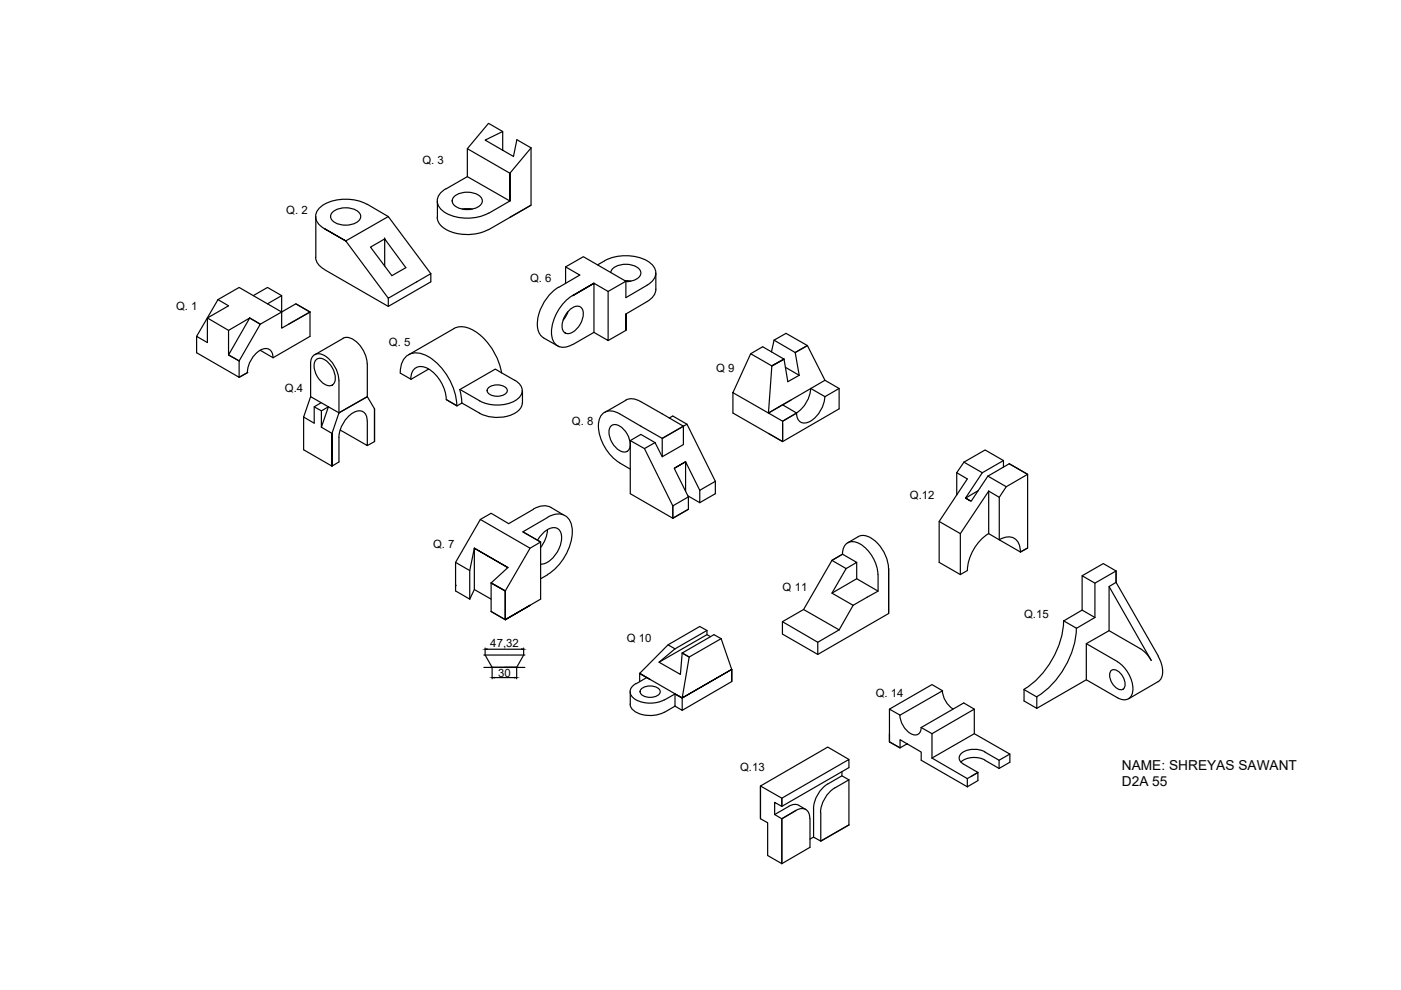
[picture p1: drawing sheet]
<svg xmlns="http://www.w3.org/2000/svg" width="297mm" height="210mm" viewBox="0 0 297 210" stroke-linecap="round" stroke-linejoin="round" font-family="sans-serif">
<!-- layer: 0 -->
<g fill="none" stroke="#000" stroke-width=".25">
<path d="M99.1 37.5l9 5.1-4.5 2.6M99.1 37.5l-4.5 2.5M106.6 27.9l-3-1.8-4.5 5.4M112.6 31.4v12.1l-9 5.2M112.6 31.4l-4.5 5.3v5.9v-5.9l-9-5.2v6M112.6 31.4l-3-1.8-.7 3.6-6-3.5 3.7-1.8v4M66.9 54.5a3.2 3.2 0 0 0 1.9 2.6M67 45.9v8.7M68.8 57.2l13.5 7.8 9-5.2v-1.8l-9 5.2-9-12.1-4.5-2.6 4.5 2.6 9-5.2 9 12.1M70.4 45.1a4.5 4.5 0 0 1 5.8 0 1.41 1.41 0 0 1-.9 2.2 4.6 4.6 0 0 1-4.9-.6 1.17 1.17 0 0 1 0-1.6zM81.6 50.7h.1M81.6 50.7l-3 1.7 4.5 6 2.9-1.6-4.4-6.1v5.7"/>
<path d="M82.3 45.9l-4.5-2.6a9.7 9.7 0 0 0-9.8 .5 2.49 2.49 0 0 0 0 4.2l.8 .5M88.3 59.8h.1M92.7 46.1a3.7 3.7 0 0 0 3.1 3.1 10.1 10.1 0 0 0 7.8-.5M92.7 42.6v3.5M94.6 40a2.68 2.68 0 0 0-1.3 4.1 8.4 8.4 0 0 0 7.7 2l2.6-.9M96.2 41.8a4.5 4.5 0 0 1 5.7 0 1.41 1.41 0 0 1-.8 2.2 4.6 4.6 0 0 1-4.9-.6 1.17 1.17 0 0 1 0-1.6zM98 44.3h2.1M112.6 43.5l-4.5 2.6M119.9 56.6l3.8-2.2 9 5.2-3.8 2.2M128.2 55.3l-1.5 .9M128.2 55.3a9.7 9.7 0 0 1 9.7 .5 2.49 2.49 0 0 1 0 4.2l-5.2 3.1v-3.5M129.5 57.8a2.62 2.62 0 0 1 2.6-1.7 3.7 3.7 0 0 1 3.7 1.4 1.81 1.81 0 0 1-1.7 2l-1.4 .2"/>
<path d="M132.5 59.5l1.2 .1M139.1 57.9v3.5M44 67.4l4.5 2.6M46.2 63.5l2.3 1.3-4.5 2.6v5.2l-2.3-1.3v3.5l9 5.2v-3.5M46.2 63.5l4.5-2.6 9 5.3M46.2 63.5l-4.5 7.8M48.5 75.3l2.2 1.2M52.5 79l-1.8 1M53.7 62.7l3-1.8 3 1.8M55.2 74.3l2.7 1.5M56.7 64.4l3-1.7v3.5M57.9 75.8a1.66 1.66 0 0 0-.8-1.7 1.66 1.66 0 0 0-1.9 .2 6 6 0 0 0-2.7 4.7"/>
<path d="M57.9 75.8l7.8-4.5v-5.1l-6 3.4v-3.4l-4.5 2.5-2.3-1.3-4.4 2.6v5.3l4.4-7.9 2.3 1.3-4.5 7.8M59.7 66.2l3-1.8 3 1.8M62.7 64.4l3 1.8M65.7 66.2l-4.5 2.5M65.8 77.1a1.81 1.81 0 0 1 .9-1.9 1.81 1.81 0 0 1 2.1 .2 6.7 6.7 0 0 1 3 5.2M65.9 77.2v6.9M66.9 76.4a1.78 1.78 0 0 1 2.7 .4 4 4 0 0 1 1.2 4.6 1.78 1.78 0 0 1-2.7-.5 4 4 0 0 1-1.2-4.5zM72.7 71.7a2.88 2.88 0 0 1 3.3 1.2l1.2 1.7 .5 1.3 .1 1.2M72.8 71.7l-6.1 3.5M77.9 77.2v6.9l-6 3.4M82.3 63.2v1.8M90.9 78.3l-3.7 2.1-2.3-1.3a3.7 3.7 0 0 1 3.2-4.3 8.1 8.1 0 0 1 6 3.8 13.2 13.2 0 0 1 2.7 7.4"/>
<path d="M96.2 69.7a4.6 4.6 0 0 1 5.2 1 13.8 13.8 0 0 1 4.9 8.3M96.3 69.7l-9.7 5.5M115.3 71.7l3.3 1.8M118.4 60.9a9.7 9.7 0 0 0-4.4 8.8 2.7 2.7 0 0 0 1.3 1.9M119.9 60.1v-3.5l3 1.7-4.5 2.6M120.4 66l-1 1.9M120.7 65.8a1.78 1.78 0 0 1 2.6-.5 4.1 4.1 0 0 1-1.6 5 1.46 1.46 0 0 1-1.9 .3 1.46 1.46 0 0 1-.6-1.8 5.1 5.1 0 0 1 1.5-3zM121.4 62.6a9.7 9.7 0 0 0-4.4 8.7 2.49 2.49 0 0 0 3.6 2.1l5.3-2.9M121.4 62.7l4.5-2.6 3 1.7v10.4l-3-1.7v-10.4zM125.9 60.1l-4.5 2.6M132.7 70l-3.8 2.2M137.2 64l-4.5 2.6v3.4v-3.4"/>
<path d="M139.1 61.3a3.2 3.2 0 0 1-1.9 2.6M159.2 75l4.4 2.6-.7 10-7.5-4.3zM159.2 75l2.5-1.5 4.5 2.6-2.6 1.5 2.6-1.5 .8 4.8 2.4-1.3M164.1 72.1l2.6-1.4 4.5 2.6 3.7 7.3M164.1 72.1l4.5 2.6M164.1 72.1l-.5 2.5M166.5 77.9l2.9 1.7M168.6 74.7l.8 4.9M171.2 73.3l-2.6 1.4M64.4 88.4v7l6 3.4v-6.9v6.9l1.5-.9v-5.2M64.4 88.4l2.2 1.3M66.6 86.3l1.5 .8"/>
<path d="M68.1 85.4l-1.5 .9v3.4M68.1 87.1l1.5-.8-1.5 4.3zM71.9 87.5l-6-3.4-1.5 4.3M71.9 87.5l-1.5 4.4-2.3-1.3M71.9 80.6v6.9M72.1 91.2l5.8 3.3-.1-5.3a1.81 1.81 0 0 0-.8-1.9 1.81 1.81 0 0 0-2.1 .2 6.7 6.7 0 0 0-3 5.2M79.4 86.7v6.9v-6.9M79.4 93.6l-1.5 .9M79.4 86.7l-1.5-2.6-6 3.4M87.1 80.4a2.29 2.29 0 0 1 1.1-2.4 2.29 2.29 0 0 1 2.7 .2 8.3 8.3 0 0 1 3.7 6.5M94.6 84.7l2.3 1.3 1-.5 3.8 2.1M97.5 82.6l.4 2.8"/>
<path d="M103.6 82.2a2.97 2.97 0 0 1 3.9 .3 1.31 1.31 0 0 1-1.5 1.5 2.6 2.6 0 0 1-2.6-.9l-.1-.3zM109.2 80.6a2.29 2.29 0 0 1 1.5 2.2 2.29 2.29 0 0 1-1.5 2.2 8.3 8.3 0 0 1-7.5 0M109.2 80.7l-4.2-2.4-7.5 4.3 4.2 2.4M110.7 85.4a3.2 3.2 0 0 1-2.4 2.6 8.5 8.5 0 0 1-6.6-.4M110.8 82.8v2.7M129.4 90.4a1.78 1.78 0 0 1 2.7 .5 4 4 0 0 1 1.2 4.5 1.78 1.78 0 0 1-2.7-.4 4 4 0 0 1-1.2-4.6zM131.4 87.7a2.68 2.68 0 0 0-4.2 1 8.4 8.4 0 0 0 2.1 7.6l2.1 1.8M131.4 98.2l2.2 1.3M132.7 84.8a3.2 3.2 0 0 1 3.1 .4M132.7 84.9l-4.5 2.5M133.6 93.4v11.3l9 5.2 3.4-1.9M133.6 93.4l3 1.7 6 12.2"/>
<path d="M133.6 93.4l2.3-1.3 3 1.7M135.9 85.2l9 5.2-4.5 2.5-9-5.2M138.9 93.8l-2.3 1.3M138.9 93.8l1.5 3M140.4 92.9l4.5-2.5v3.9l-4.5 2.5zM141.9 88.6l.7-.4 3.1 1.7 6 12.2M142.9 99.3l3.1 6.1M145.4 97.9l-2.5 1.4 2.5-1.4M145.7 89.9l-.8 .5M165.9 85.8l3 1.8M167.7 84.8l-4.8 2.8M168.9 87.6l-3 1.7v4.3l-3-1.7"/>
<path d="M171.9 82.3a6.7 6.7 0 0 1-3 5.2M171.9 82.4l3 1.7 3-1.7-3-1.8-12 7 3 1.7 3-1.7M174.9 84.1a6.4 6.4 0 0 1-3.7 5.5 1.74 1.74 0 0 1-2.3-2M177.9 82.4v4.3l-12 6.9-10.5-6v-4.3M204.4 98l-1.6 2.2M204.4 98l3.9 2.2M212.8 97.6l-3.9-2.2-4.5 2.6M212.8 97.6l-4.5 2.6M212.8 97.6v1.4M96.6 119.2l3 1.8M100.6 116.2l7.1 4.1-7.1-4.1M100.6 116.2l-1 4.8v6"/>
<path d="M100.6 116.2v8.8l3.5 2M112.4 116.2l2.2-1.3v12.1l-7.5 4.4v-6.1M113.1 107.9l.6-.3a3.4 3.4 0 0 1 3.1 0l2.7 1.6M113.1 108l-5.2 3-3.8-2.2-2.3 1.3M114 114.5a4.8 4.8 0 0 1 3.6-2.6 2.06 2.06 0 0 1 1.4 2.8 6.2 6.2 0 0 1-3.9 4.9h-.5M116.1 112.3l-.2 1.1-.4 1.1-.9 1.6M116.1 109.7a3.2 3.2 0 0 1 4.7 .6 8 8 0 0 1-.7 7.1 11 11 0 0 1-4 4.4M116.1 109.7l-5.2 3.1 3.7 2.1-3.7-2.1M142.6 107.3v2.6l3.4-1.9M146 105.4l-3.4 1.9M146 105.4v2.6M148.4 104v2.6l-2.5-1.5"/>
<path d="M148.4 104l-3-6.1v6.2M151.7 102.1v2.6l-3.3 1.9M151.7 102.1l-3.3 1.9M181.6 119.2v3.5l-5.2 3.1M182 113.8a3.2 3.2 0 0 1 3.4 .8 8.5 8.5 0 0 1 3 5.9M182 113.8l-2.3 1.3M199.1 110.6l4.5 2.5M202.8 100.2l2.3 1.3-6 9.1v8.6l4.5 2.6M202.8 100.2v4.7M208.3 100.2l-3.6 5.4 1.2 .7-1.2-.7 2.7-1.6M209.5 101l3.8 2.2M209.5 101l-3.6 5.3"/>
<path d="M209.6 113.1a10 10 0 0 0-4.5 7.8M209.6 104.1l-6 9v8.7M209.6 104.1l2.3 1.3v9.1a2.66 2.66 0 0 1 4.2 .9l.2 1.6M209.6 104.1v9l6.8 3.9M211.9 105.4l1.4-2.2 4.6-2.6v15.6l-1.5 .8M217.9 100.6l-3.9-2.3-4.5 2.7M217.9 116.2l-1.5 .8M96.7 124.1l-.1 .2M99.6 127l-3-1.7v-6.1l5.2-9.1 10.6 6.1-5.3 9.1v6.1l-3-1.7M100.6 125l-1 2M102.6 138.9h8.7M102.9 138.9l1.4 2.6h5.2h-2.6"/>
<path d="M102.9 137.4v1.4M103.3 137.7h7.3M104.1 123.6l3 1.7v6.1l-3-1.7M104.1 123.6l3 1.7M104.1 123.6v6.1M107.7 120.3l-3.6 3.3 3 1.7M111 138.9l-1.5 2.6M111 137.4v1.4M112.4 128.3l-5.3 3.1 5.3-3.1M116.1 121.9l-1.5 .8M141.6 136.7l1.5 .9M143.1 137.6l-3.4 2.8 4.6 2.6 .3-4.5"/>
<path d="M144.6 138.5l1.5 .8M149.9 133.7l-1.5-.9-6.8 3.9-6 6.1M149.9 133.7l-6.8 3.9M149.9 133.7v.9M150.7 135l-.8-.4-10.2 5.8M152.9 135.4l-6.8 3.9-1.5 8.7M152.9 135.4l-1.5-.8-6.8 3.9M152.9 135.4l2.2 6.5M165.9 131.8l7.5 4.4M170.4 129.2l-4.5 2.6v2.6l7.5 4.4 15-8.7v-9.5v9.5M170.4 129.2l7.5 4.3M177.9 133.5l-4.5 2.7v2.6"/>
<path d="M179.4 120.6l2.2-1.4-3-1.7-2.2 1.3 3 1.8-3 5.2 4.5 2.5M180.9 128.3l5.3-3a12.5 12.5 0 0 0-.6-5.9 6.9 6.9 0 0 0-4.7-4.6 2.22 2.22 0 0 0-2.3 2.7l-2.2 1.3-6 10.4M180.9 128.3l-3 5.2M181.6 122.7l4.6 2.6M205.1 121l-1.5 .8M225.5 131.6a18.5 18.5 0 0 1-8.4 14.6M228.2 133.2a18.5 18.5 0 0 1-8.4 14.5M229.4 122.1l4.5-2.6 2.7 1.6v2.4v-2.4l-4.5 2.5v7.3M229.4 129.4l-3.9 2.2 2.7 1.6 3.9-2.3M232.1 123.6l-2.7-1.5v7.3l2.7 1.5M235.1 124.4v9.3l-4.8 2.8M235.1 133.7l6.7 3.8"/>
<path d="M241.7 137.5l1.3 1 1.1 1.5M245.6 139.2a4.9 4.9 0 0 1 .4 5l-.4 .3M245.6 139.1l-9-15.6-1.5 .9 9 15.6M102.6 141.5h8.7M104 141.5h5.9M104.3 141.6v2.3M104.8 143.7h4.3M109.5 141.6v2.3M133.6 149.3a2.88 2.88 0 0 0 2.6 2.2l2.1 .2 1.4-.2 1.2-.5M133.6 146.7v2.6M134.8 144.9a1.81 1.81 0 0 0-1.2 1.7 1.81 1.81 0 0 0 1.2 1.8 6.7 6.7 0 0 0 6.1 0M135.6 142.8l9 5.2 10.5-6.1-10.5 6.1"/>
<path d="M135.6 142.8v1.7M135.6 142.8l2.3 1.3M136 146a2.97 2.97 0 0 1 3.9 .3 1.31 1.31 0 0 1-1.5 1.5 2.6 2.6 0 0 1-2.6-.8l-.1-.4zM137.1 143.7l-2.2 1.3M143.1 149.7l1.5 .9v-2.6l-1.5-.9v2.6l-2.2 1.3M144.6 148l-1.5-.9-2.2 1.3M155.1 144.5v-2.6v2.6l-10.5 6.1M188.6 150.4l9-5.3 2.2 1.4-9 5.1-2.2-1.2v6.9v-1.7M188.6 157.3l2.2 1.3M190.8 151.6a4.5 4.5 0 0 0 3.2 4.2 1.32 1.32 0 0 0 1.3-1.6M192.3 157.7l-1.5 .9v-1.8l4.5 2.7v1.7l9.8 5.6M195.3 154.2l2.3 1.4v5.1"/>
<path d="M197.6 155.6l9-5.2v5.2l7.5 4.3M199.8 146.4a5 5 0 0 0 2.3 3.9M206.6 155.6l-9 5.1M206.6 150.4l-2.3-1.4-9 5.2M208.8 159.4a4.5 4.5 0 0 0-5.3 .7 1.32 1.32 0 0 0 .8 1.9M208.8 159.5l3 1.7M217.1 146.2l2.7 1.6v2.4l-2.7-1.6zM235.5 142.3a1.44 1.44 0 0 1 2.2 .6 2.85 2.85 0 0 1 .6 3 1.44 1.44 0 0 1-2.2-.6 2.85 2.85 0 0 1-.6-3zM236.9 140.3a7.1 7.1 0 0 1 3.2 6.5 1.92 1.92 0 0 1-3.2 1.1l-6.6-3.8-10.5 6.1M236.9 140.3l-6.6-3.8v7.6M245.6 144.5l-6.3 3.7M161.2 173.6v-6.9l4.6 2.5v1.8l-1.6-.9v2.6l1.6 .9"/>
<path d="M165.8 169.2l14.2-8.2v1.8l-14.2 8.2zM167.2 171l-3 1.7M168.7 171.8a1.81 1.81 0 0 1 2.1-.2 1.81 1.81 0 0 1 .9 2M168.7 171.9l-2.9 1.7v9.5l5.9-3.5v-6M168.7 171.9l-2.9 1.7M169.4 170.7a2.03 2.03 0 0 0-2.2 .3M169.4 170.8l1.5 .8M172.5 177.5l-.8 .4M174 172.3v6l6-3.4M178.5 163.6v.9M180 161l-4.5-2.6-14.3 8.3v6.9l1.6 .8v7l3 1.7v-9.5M180 165.3a10.2 10.2 0 0 0-4.7 3.3 6.7 6.7 0 0 0-1.3 3.7"/>
<path d="M180 165.3l-1.5-.8a10.2 10.2 0 0 0-4.7 3.3 6.7 6.7 0 0 0-1.3 3.6v6.1M180 174.9l-6 3.4-1.5-.8M180 165.3v9.6M197.6 160.7l7.5 4.4 2.2-1.3-3-1.8M205.1 165.1v1.7M205.9 164.7l1.4-.9v1.7l-2.2 1.3M208.8 161.1a4.7 4.7 0 0 0-5.1 .5M208.8 161.2l3 1.7M211.8 161.2l2.3-1.3v1.7l-2.3 1.3M211.8 161.2v1.7"/>
</g>
<path d="M102.9 137.7l.4-.1v.1zM110.6 137.6l.4 .1h-.4zM104.3 143.7l.5-.1v.1zM109.1 143.6l.4 .1h-.4z" fill="#000" stroke="#000" stroke-width=".21"/>
<g font-size="2.9">
<text x="237.9" y="163.3">NAME: SHREYAS SAWANT</text>
<text x="237.9" y="166.7">D2A 55</text>
</g>
<g font-size="2.4">
<text x="89.6" y="34.7">Q. 3</text>
<text x="60.7" y="45.4">Q. 2</text>
<text x="112.4" y="59.8">Q. 6</text>
<text x="37.3" y="65.6">Q. 1</text>
<text x="82.5" y="73.4">Q. 5</text>
<text x="60.4" y="83.2">Q.4</text>
<text x="151.8" y="78.8">Q 9</text>
<text x="121.2" y="90.2">Q. 8</text>
<text x="192.9" y="105.8">Q.12</text>
<text x="91.8" y="116.2">Q. 7</text>
<text x="165.9" y="125.4">Q 11</text>
<text x="217.1" y="131">Q.15</text>
<text x="104" y="137.2">47,32</text>
<text x="132.9" y="136.2">Q 10</text>
<text x="105.6" y="143.5">30</text>
<text x="185.7" y="147.9">Q. 14</text>
<text x="156.9" y="163.4">Q.13</text>
</g>
</svg>
